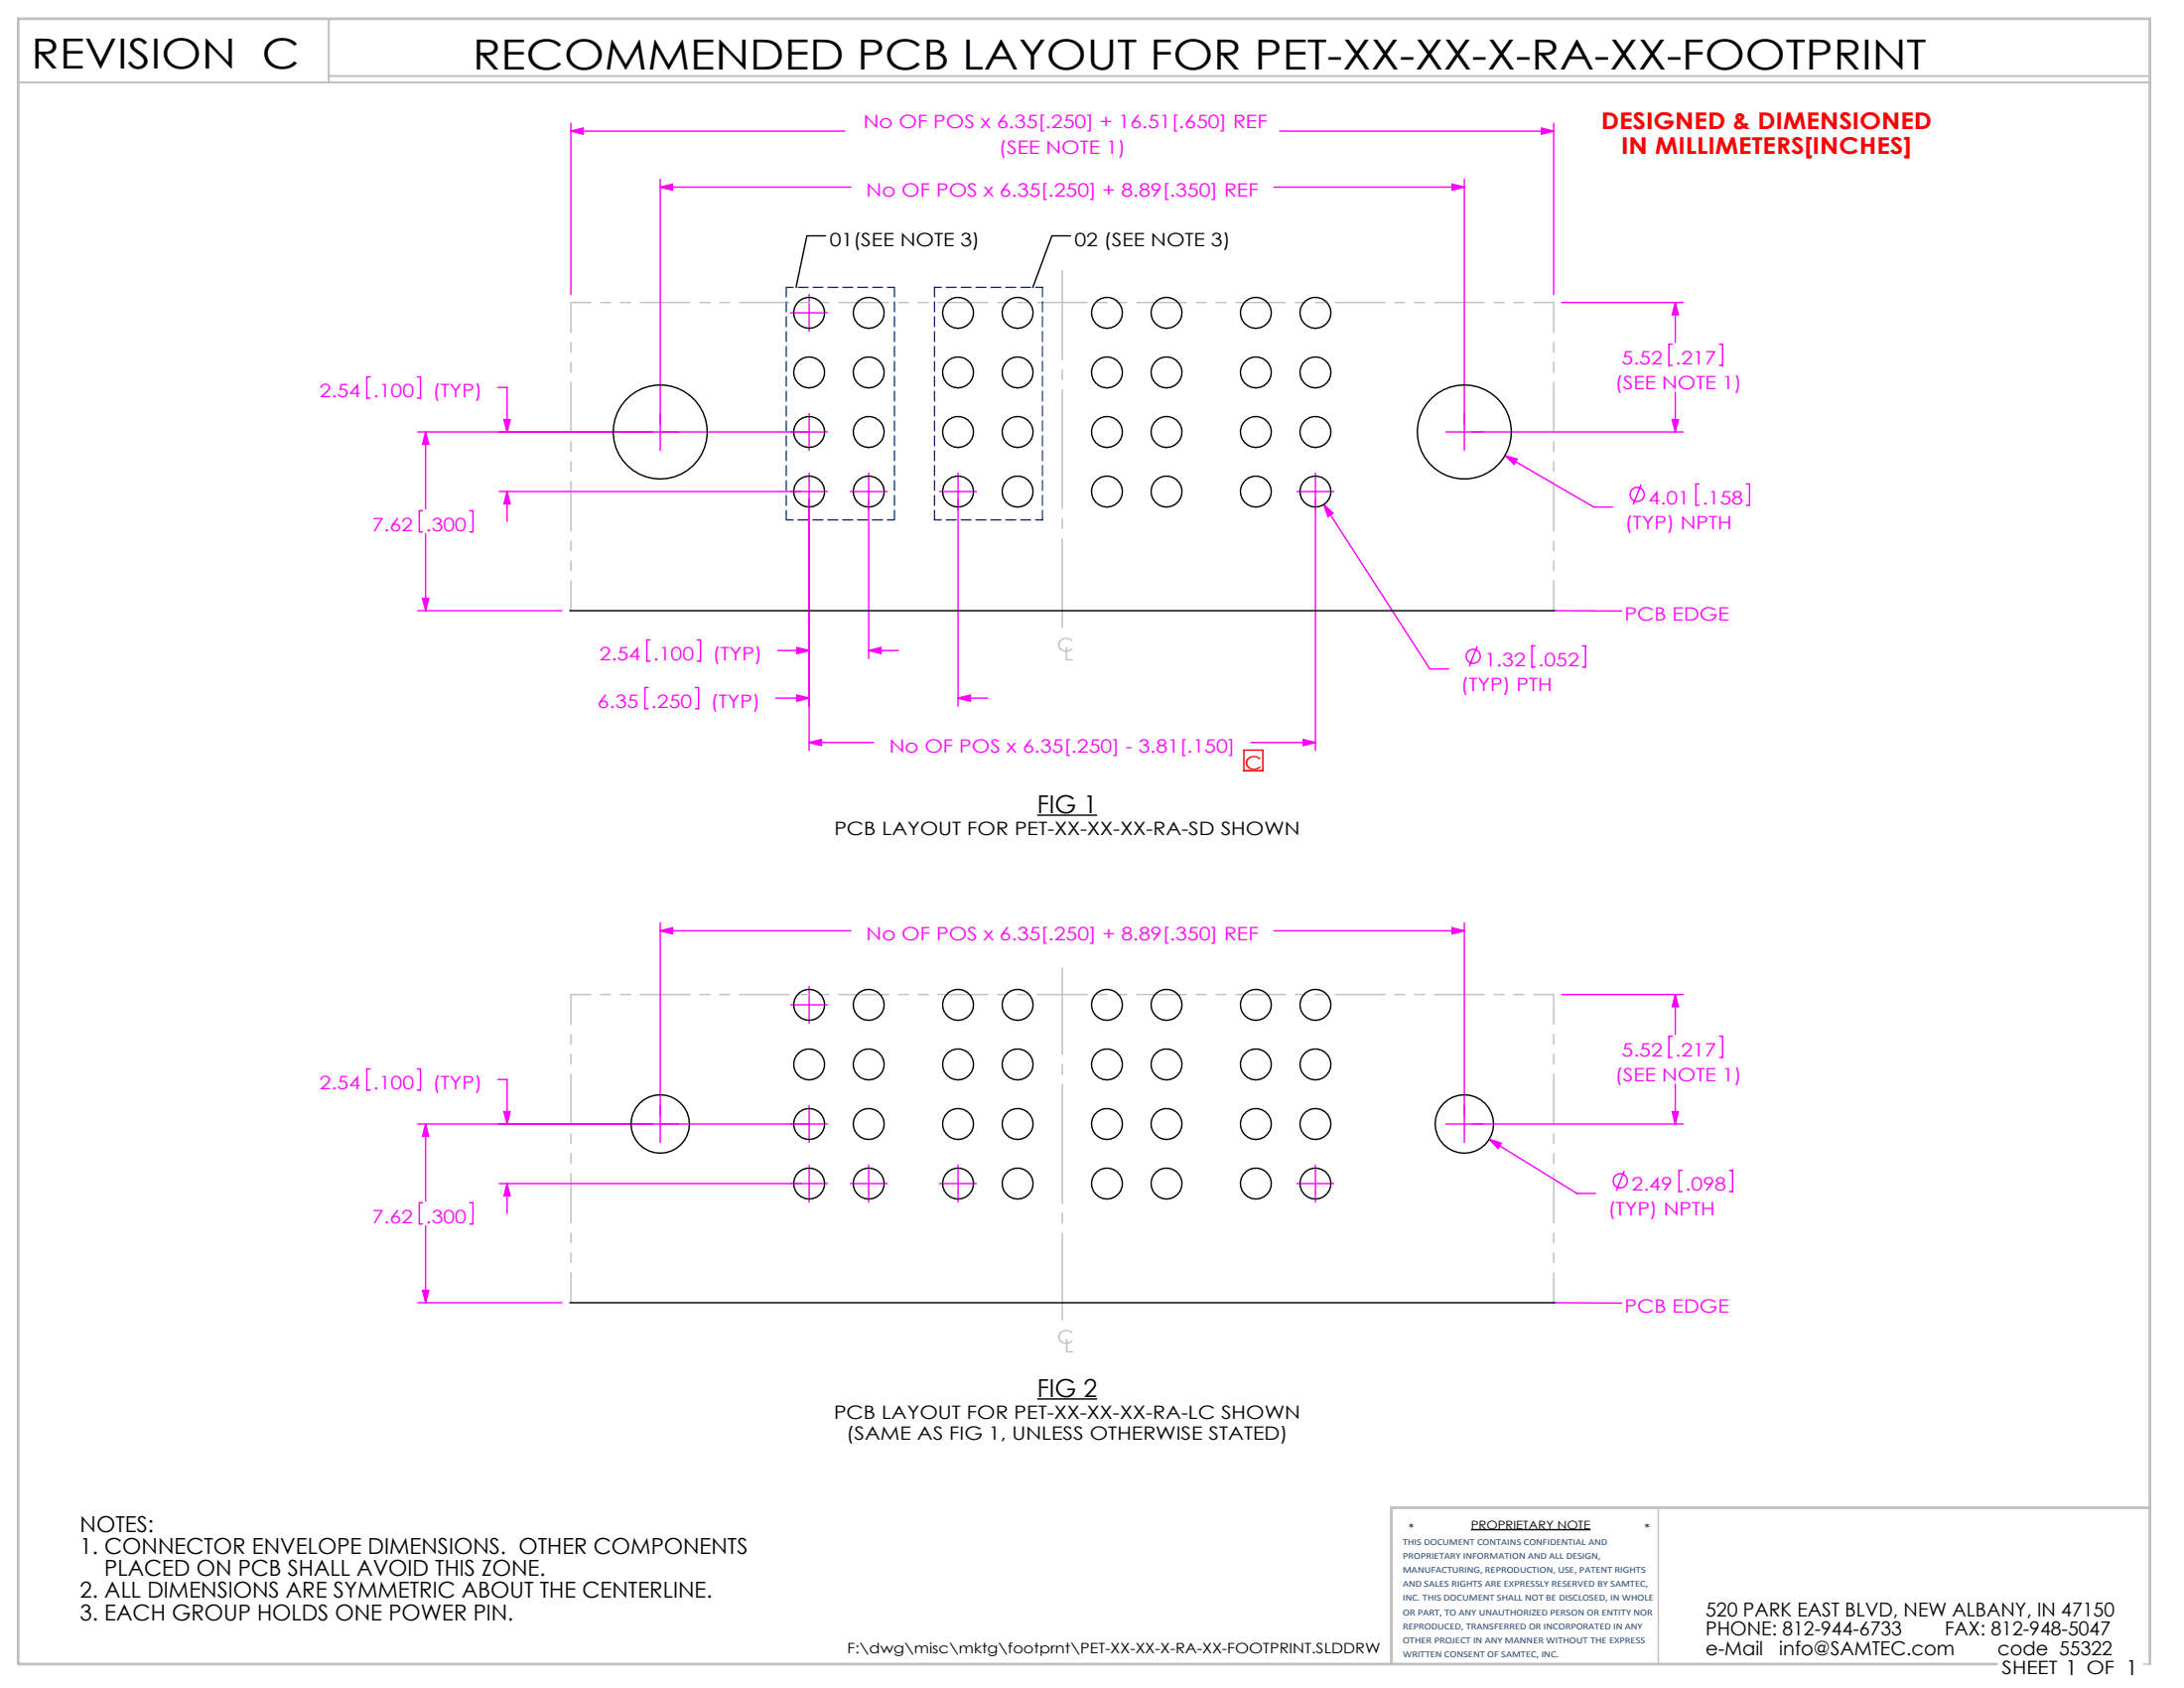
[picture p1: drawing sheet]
<svg xmlns="http://www.w3.org/2000/svg" width="279mm" height="216mm" viewBox="0 0 279 216" stroke-linecap="round" stroke-linejoin="round" font-family="sans-serif">
<path d="M105.6 30.2h-2.4l-1.4 6.6M137 30.2h-2.4l-2.5 6.6M132.7 104.3h7.7M132.7 178.9h7.7M188.2 195.7h15.3" fill="none" stroke="#000" stroke-width=".18"/>
<path d="M212.2 192.8v20M274.2 212.8h.8" fill="none" stroke="#c0c0c0" stroke-width=".18"/>
<path d="M2.3 10.5h272.7M42.1 2.4v8.1M42.1 9.7h232.9" fill="none" stroke="#c0c0c0" stroke-width=".25"/>
<path d="M275 192.8h-97v20M255.5 212.8h-253.2v-210.4h272.7v210.4" fill="none" stroke="#c0c0c0" stroke-width=".35"/>
<g fill="none" stroke="#f0f" stroke-width=".18">
<path d="M73 16.8l1.6-.4v.8zM73 15.8v21.9M73 16.8h35.1M163.7 16.8h35.1M197.2 16.4l1.6 .4-1.6 .4zM198.8 15.8v21.9M84.5 22.9v34.7M84.5 23.9h24.3M84.5 23.9l1.5-.4v.8zM103.5 37.6v4.8M163 23.9h24.3M185.8 23.5l1.5 .4-1.5 .4z"/>
<path d="M187.3 22.9v34.7M199.8 38.7h15.5M214.3 38.7l.4 1.6h-.8zM214.3 38.7v5.1M47.3 48.2h-.4v2.7h.4M53.4 48.2h.4v2.7h-.4M54.5 55.3v9.8M54.5 55.3l.3 1.5h-.7zM63.7 49.6h1.2v5.7M64.5 53.7h.8l-.4 1.6zM101.2 40h4.7M103.5 52.9v4.7"/>
<path d="M105.9 55.3h-52.5M185 55.3h30.3M192.5 58.3l11.4 6.6h2.4M192.5 58.3l1.6 .4-.4 .7zM213.9 44h-.4v2.7h.4M213.9 53.7h.8l-.4 1.6zM214.3 50.2v5.1M220 44h.4v2.7h-.4M53.4 78.1h18.5M54 65.3h-.4v2.7h.4M54.1 76.5h.7l-.3 1.6zM54.5 68.3v9.8"/>
<path d="M60.1 65.3h.4v2.7h-.4M64.9 62.9v3.8M64.9 62.9l.4 1.5h-.8zM103.5 60.5v35.5M105.9 62.9h-42M108.8 62.9h4.7M111.1 60.5v23.7M120.2 62.9h4.7M122.6 60.5v29.8M165.9 62.9h4.7M168.3 60.5v35.5M169.4 64.5l13.5 21.1h2.4"/>
<path d="M169.4 64.5l1.1 1.1-.6 .5zM198.8 78.1h8.5M207.3 78.1h.1M210 62l-1.1 2.5M217.4 61.9h-.4v2.7h.4M223.4 61.9h.4v2.7h-.4M82.9 87.9h-.4v2.7h.4M83.2 81.8h-.4v2.8h.4M89 87.9h.4v2.7h-.4M89.2 81.8h.4v2.8h-.4M99.2 89.3h4.3M99.5 83.2h4"/>
<path d="M101.9 82.8l1.6 .4-1.6 .4zM101.9 88.9l1.6 .4-1.6 .4zM103.5 95h8.3M103.5 95l1.6-.4v.8zM111.1 83.2h3.8M111.1 83.2l1.6-.4v.8zM122.6 89.3h3.8M122.6 89.3l1.5-.4v.8zM160 95h8.3M166.7 94.6l1.6 .4-1.6 .4zM189 82.7l-1 2.5M196.4 82.6h-.4v2.7h.4"/>
<path d="M202.4 82.6h.4v2.7h-.4M84.5 118v28.1M84.5 119.1h24.3M84.5 119.1l1.5-.4v.7zM163 119.1h24.3M185.8 118.7l1.5 .4-1.5 .3zM187.3 118v28.1M47.3 136.7h-.4v2.7h.4M53.4 136.7h.4v2.7h-.4M63.7 138.1h1.2v5.7M101.2 128.5h4.7M103.5 126.2v4.7"/>
<path d="M199.8 127.2h15.5M213.9 132.5h-.4v2.7h.4M214.3 127.2l.4 1.6h-.8zM214.3 127.2v5.1M214.3 138.7v5.1M220 132.5h.4v2.7h-.4M54 153.8h-.4v2.7h.4M54.5 143.8v9.8M54.5 156.8v9.8M54.5 143.8l.3 1.5h-.7zM60.1 153.8h.4v2.7h-.4M64.5 142.2h.8l-.4 1.6z"/>
<path d="M64.9 151.4v3.8M64.9 151.4l.4 1.6h-.8zM103.5 141.4v4.7M103.5 149v4.7M105.9 143.8h-52.5M105.9 151.4h-42M108.8 151.4h4.7M111.1 149v4.7M120.2 151.4h4.7M122.6 149v4.7M165.9 151.4h4.7M168.3 149v4.7"/>
<path d="M185 143.8h30.3M190.5 145.7l11.2 6.9h2.4M190.5 145.7l1.6 .5-.5 .7zM207.8 149.7l-1 2.6M213.9 142.2h.8l-.4 1.6zM215.2 149.7h-.4v2.7h.4M221.2 149.7h.5v2.7h-.5M53.4 166.6h18.5M54.1 165h.7l-.3 1.6zM198.8 166.6l8.5 .1M207.3 166.7h.1"/>
<circle cx="209.4" cy="63.2" r=".9"/>
<circle cx="188.5" cy="83.9" r=".9"/>
<circle cx="207.3" cy="151" r=".9"/>
</g>
<path d="M159.1 95.9h2.5v2.7h-2.5z" fill="none" stroke="#f00" stroke-width=".18"/>
<path d="M135.9 34.6v45.7" fill="none" stroke="#c0c0c0" stroke-width=".18" stroke-dasharray="15.2 1.3 1.3 1.3" stroke-dashoffset="3.8"/>
<path d="M135.9 123.8v45" fill="none" stroke="#c0c0c0" stroke-width=".18" stroke-dasharray="15.2 1.3 1.3 1.3" stroke-dashoffset="4.2"/>
<path d="M73 78.1v-39.4M198.8 78.1v-39.4M73 166.6v-39.4M198.8 166.6v-39.4" fill="none" stroke="#c0c0c0" stroke-width=".18" stroke-dasharray="6.3 1.3 1.3 1.3 1.3 1.3" stroke-dashoffset="2.5"/>
<path d="M73 38.7h125.8M73 127.2h125.8" fill="none" stroke="#c0c0c0" stroke-width=".18" stroke-dasharray="6.3 1.3 1.3 1.3 1.3 1.3" stroke-dashoffset="3.8"/>
<path d="M100.6 36.8h13.8M119.5 36.8h13.9M100.6 66.5h13.8M119.5 66.5h13.9" fill="none" stroke="#00f" stroke-width=".18" stroke-dasharray="1.3 .6" stroke-dashoffset=".4"/>
<path d="M100.6 36.8v29.7M114.4 36.8v29.7M119.5 36.8v29.7M133.4 36.8v29.7" fill="none" stroke="#00f" stroke-width=".18" stroke-dasharray="1.3 .6" stroke-dashoffset=".1"/>
<g fill="#f0f">
<path d="M73 16.8l1.6-.4v.8zM197.2 16.4l1.6 .4-1.6 .4zM213.9 53.7h.8l-.4 1.6zM214.3 38.7l.4 1.6h-.8zM213.9 142.2h.8l-.4 1.6zM214.3 127.2l.4 1.6h-.8z"/>
<path d="M64.5 53.7h.8l-.4 1.6zM64.9 62.9l.4 1.5h-.8zM54.5 55.3l.3 1.5h-.7zM54.1 76.5h.7l-.3 1.6zM84.5 23.9l1.5-.4v.8zM185.8 23.5l1.5 .4-1.5 .4zM101.9 82.8l1.6 .4-1.6 .4zM111.1 83.2l1.6-.4v.8zM122.6 89.3l1.5-.4v.8zM101.9 88.9l1.6 .4-1.6 .4zM166.7 94.6l1.6 .4-1.6 .4zM103.5 95l1.6-.4v.8zM192.5 58.3l1.2 1.1 .4-.7zM169.4 64.5l.5 1.6 .6-.5zM64.5 142.2h.8l-.4 1.6zM64.9 151.4l.4 1.6h-.8zM54.5 143.8l.3 1.5h-.7zM54.1 165h.7l-.3 1.6zM84.5 119.1l1.5-.4v.7zM185.8 118.7l1.5 .4-1.5 .3zM190.5 145.7l1.1 1.2 .5-.7z"/>
</g>
<g fill="none" stroke="#000" stroke-width=".18">
<path d="M72.9 78.1h126M72.9 166.6h126"/>
<circle cx="84.5" cy="55.3" r="6"/>
<circle cx="103.5" cy="40" r="1.98"/>
<circle cx="103.5" cy="47.6" r="1.98"/>
<circle cx="103.5" cy="55.3" r="1.98"/>
<circle cx="111.1" cy="40" r="1.98"/>
<circle cx="111.1" cy="47.6" r="1.98"/>
<circle cx="111.1" cy="55.3" r="1.98"/>
<circle cx="122.6" cy="40" r="1.98"/>
<circle cx="122.6" cy="47.6" r="1.98"/>
<circle cx="122.6" cy="55.3" r="1.98"/>
<circle cx="130.2" cy="40" r="1.98"/>
<circle cx="130.2" cy="47.6" r="1.98"/>
<circle cx="130.2" cy="55.3" r="1.98"/>
<circle cx="141.6" cy="40" r="1.98"/>
<circle cx="141.6" cy="47.6" r="1.98"/>
<circle cx="141.6" cy="55.3" r="1.98"/>
<circle cx="149.2" cy="40" r="1.98"/>
<circle cx="149.2" cy="47.6" r="1.98"/>
<circle cx="149.2" cy="55.3" r="1.98"/>
<circle cx="160.7" cy="40" r="1.98"/>
<circle cx="160.7" cy="47.6" r="1.98"/>
<circle cx="160.7" cy="55.3" r="1.98"/>
<circle cx="168.3" cy="40" r="1.98"/>
<circle cx="168.3" cy="47.6" r="1.98"/>
<circle cx="168.3" cy="55.3" r="1.98"/>
<circle cx="187.3" cy="55.3" r="6"/>
<circle cx="103.5" cy="62.9" r="1.98"/>
<circle cx="111.1" cy="62.9" r="1.98"/>
<circle cx="122.6" cy="62.9" r="1.98"/>
<circle cx="130.2" cy="62.9" r="1.98"/>
<circle cx="141.6" cy="62.9" r="1.98"/>
<circle cx="149.2" cy="62.9" r="1.98"/>
<circle cx="160.7" cy="62.9" r="1.98"/>
<circle cx="168.3" cy="62.9" r="1.98"/>
<circle cx="103.5" cy="128.5" r="1.98"/>
<circle cx="103.5" cy="136.1" r="1.98"/>
<circle cx="111.1" cy="128.5" r="1.98"/>
<circle cx="111.1" cy="136.1" r="1.98"/>
<circle cx="122.6" cy="128.5" r="1.98"/>
<circle cx="122.6" cy="136.1" r="1.98"/>
<circle cx="130.2" cy="128.5" r="1.98"/>
<circle cx="130.2" cy="136.1" r="1.98"/>
<circle cx="141.6" cy="128.5" r="1.98"/>
<circle cx="141.6" cy="136.1" r="1.98"/>
<circle cx="149.2" cy="128.5" r="1.98"/>
<circle cx="149.2" cy="136.1" r="1.98"/>
<circle cx="160.7" cy="128.5" r="1.98"/>
<circle cx="160.7" cy="136.1" r="1.98"/>
<circle cx="168.3" cy="128.5" r="1.98"/>
<circle cx="168.3" cy="136.1" r="1.98"/>
<circle cx="84.5" cy="143.8" r="3.7"/>
<circle cx="103.5" cy="151.4" r="1.98"/>
<circle cx="103.5" cy="143.8" r="1.98"/>
<circle cx="111.1" cy="151.4" r="1.98"/>
<circle cx="111.1" cy="143.8" r="1.98"/>
<circle cx="122.6" cy="151.4" r="1.98"/>
<circle cx="122.6" cy="143.8" r="1.98"/>
<circle cx="130.2" cy="151.4" r="1.98"/>
<circle cx="130.2" cy="143.8" r="1.98"/>
<circle cx="141.6" cy="151.4" r="1.98"/>
<circle cx="141.6" cy="143.8" r="1.98"/>
<circle cx="149.2" cy="151.4" r="1.98"/>
<circle cx="149.2" cy="143.8" r="1.98"/>
<circle cx="160.7" cy="151.4" r="1.98"/>
<circle cx="160.7" cy="143.8" r="1.98"/>
<circle cx="168.3" cy="151.4" r="1.98"/>
<circle cx="168.3" cy="143.8" r="1.98"/>
<circle cx="187.3" cy="143.8" r="3.7"/>
</g>
<g font-size="5.3">
<text x="4" y="8.8">REVISION C</text>
<text x="60.5" y="8.9">RECOMMENDED PCB LAYOUT FOR PET-XX-XX-X-RA-XX-FOOTPRINT</text>
</g>
<g font-size="3.2">
<text x="132.7" y="104">FIG 1</text>
<text x="132.7" y="178.7">FIG 2</text>
</g>
<g font-size="3" fill="#f00">
<text x="204.8" y="16.5">DESIGNED &amp; DIMENSIONED</text>
<text x="207.4" y="19.7">IN MILLIMETERS[INCHES]</text>
</g>
<g font-size="2.8">
<text x="10.2" y="195.9">NOTES:</text>
<text x="10.2" y="198.8">1. CONNECTOR ENVELOPE DIMENSIONS. OTHER COMPONENTS</text>
<text x="13.4" y="201.6">PLACED ON PCB SHALL AVOID THIS ZONE.</text>
<text x="10.2" y="204.4">2. ALL DIMENSIONS ARE SYMMETRIC ABOUT THE CENTERLINE.</text>
<text x="10.2" y="207.2">3. EACH GROUP HOLDS ONE POWER PIN.</text>
</g>
<g font-size="2.5">
<text x="218.2" y="206.8">520 PARK EAST BLVD, NEW ALBANY, IN 47150</text>
<text x="218.2" y="209.2">PHONE: 812-944-6733</text>
<text x="248.8" y="209.2">FAX: 812-948-5047</text>
<text x="218.2" y="211.7">e-Mail</text>
<text x="227.6" y="211.7">info@SAMTEC.com</text>
<text x="255.5" y="211.7">code 55322</text>
</g>
<g font-size="2.4" fill="#f0f">
<text x="110.5" y="16.4">No OF POS x 6.35[.250] + 16.51[.650] REF</text>
<text x="127.8" y="19.6">(SEE NOTE 1)</text>
<text x="110.8" y="25.2">No OF POS x 6.35[.250] + 8.89[.350] REF</text>
<text x="207.5" y="46.6">5.52</text>
<text x="214.3" y="46.6">.217</text>
<text x="40.9" y="50.8">2.54</text>
<text x="47.7" y="50.8">.100</text>
<text x="55.4" y="50.8">(TYP)</text>
<text x="206.6" y="49.8">(SEE NOTE 1)</text>
<text x="210.9" y="64.5">4.01</text>
<text x="217.8" y="64.5">.158</text>
<text x="47.6" y="67.9">7.62</text>
<text x="54.5" y="67.9">.300</text>
<text x="207.9" y="67.7">(TYP) NPTH</text>
<text x="207.8" y="79.4">PCB EDGE</text>
<text x="76.7" y="84.5">2.54</text>
<text x="83.6" y="84.5">.100</text>
<text x="91.2" y="84.5">(TYP)</text>
<text x="186.9" y="88.4">(TYP) PTH</text>
<text x="189.9" y="85.2">1.32</text>
<text x="196.8" y="85.2">.052</text>
<text x="76.4" y="90.6">6.35</text>
<text x="83.3" y="90.6">.250</text>
<text x="90.9" y="90.6">(TYP)</text>
<text x="113.8" y="96.2">No OF POS x 6.35[.250] - 3.81[.150]</text>
<text x="110.8" y="120.3">No OF POS x 6.35[.250] + 8.89[.350] REF</text>
<text x="207.5" y="135.1">5.52</text>
<text x="214.3" y="135.1">.217</text>
<text x="40.9" y="139.3">2.54</text>
<text x="47.7" y="139.3">.100</text>
<text x="55.4" y="139.3">(TYP)</text>
<text x="206.6" y="138.3">(SEE NOTE 1)</text>
<text x="205.7" y="155.5">(TYP) NPTH</text>
<text x="208.7" y="152.3">2.49</text>
<text x="215.6" y="152.3">.098</text>
<text x="47.6" y="156.5">7.62</text>
<text x="54.5" y="156.5">.300</text>
<text x="207.8" y="167.9">PCB EDGE</text>
</g>
<g font-size="2.4">
<text x="106.1" y="31.4">01(SEE NOTE 3)</text>
<text x="137.5" y="31.4">02 (SEE NOTE 3)</text>
<text x="106.7" y="106.8">PCB LAYOUT FOR PET-XX-XX-XX-RA-SD SHOWN</text>
<text x="106.7" y="181.5">PCB LAYOUT FOR PET-XX-XX-XX-RA-LC SHOWN</text>
<text x="108.3" y="184.2">(SAME AS FIG 1, UNLESS OTHERWISE STATED)</text>
<text x="256.1" y="214.1">SHEET 1 OF 1</text>
</g>
<g font-size="2.4" fill="#c0c0c0">
<text x="135.2" y="83.4">C</text>
<text x="136.1" y="84.4">L</text>
<text x="135.2" y="171.9">C</text>
<text x="136.1" y="172.9">L</text>
</g>
<text font-size="2.4" fill="#f00" x="159.2" y="98.5">C</text>
<text font-size="1.8" x="108.4" y="211.5">F:\dwg\misc\mktg\footprnt\PET-XX-XX-X-RA-XX-FOOTPRINT.SLDDRW</text>
<g font-size="1.5">
<text x="180.2" y="195.9">*</text>
<text x="188.2" y="195.5">PROPRIETARY NOTE</text>
<text x="210.4" y="196">*</text>
</g>
<g font-size="1.2" fill="#1f497d">
<text x="179.5" y="197.6">THIS DOCUMENT CONTAINS CONFIDENTIAL AND</text>
<text x="179.5" y="199.4">PROPRIETARY INFORMATION AND ALL DESIGN,</text>
<text x="179.5" y="201.2">MANUFACTURING, REPRODUCTION, USE, PATENT RIGHTS</text>
<text x="179.5" y="203">AND SALES RIGHTS ARE EXPRESSLY RESERVED BY SAMTEC,</text>
<text x="179.5" y="204.8">INC. THIS DOCUMENT SHALL NOT BE DISCLOSED, IN WHOLE</text>
<text x="179.5" y="206.6">OR PART, TO ANY UNAUTHORIZED PERSON OR ENTITY NOR</text>
<text x="179.5" y="208.4">REPRODUCED, TRANSFERRED OR INCORPORATED IN ANY</text>
<text x="179.5" y="210.2">OTHER PROJECT IN ANY MANNER WITHOUT THE EXPRESS</text>
<text x="179.5" y="212">WRITTEN CONSENT OF SAMTEC, INC.</text>
</g>
</svg>
